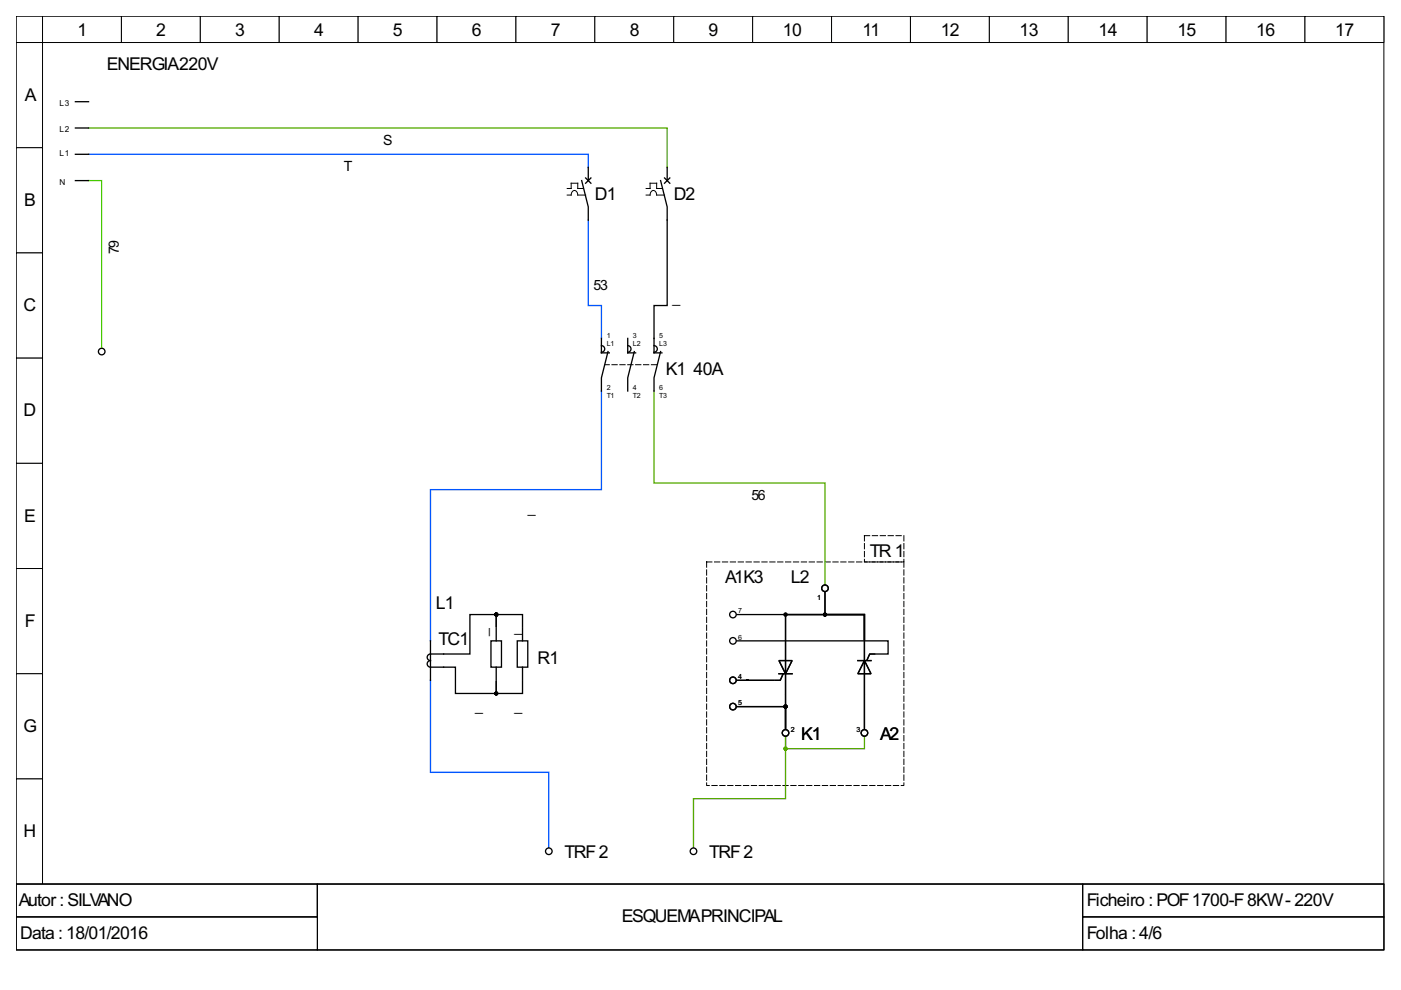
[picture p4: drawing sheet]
<svg xmlns="http://www.w3.org/2000/svg" width="297mm" height="210mm" viewBox="0 0 297 210" stroke-linecap="round" stroke-linejoin="round" font-family="sans-serif">
<path d="M3.4 3.4h290v184.1h-290z" fill="none" stroke="#000" stroke-width=".21"/>
<g fill="#fff" stroke="#000" stroke-width=".21">
<path d="M3.4 3.4h5.6v5.6h-5.6z"/>
<path d="M9 3.4h16.7v5.6h-16.7z"/>
<path d="M25.7 3.4h16.8v5.6h-16.8z"/>
<path d="M42.5 3.4h16.7v5.6h-16.7z"/>
<path d="M59.2 3.4h16.7v5.6h-16.7z"/>
<path d="M75.9 3.4h16.8v5.6h-16.8z"/>
<path d="M92.7 3.4h16.7v5.6h-16.7z"/>
<path d="M109.4 3.4h16.7v5.6h-16.7z"/>
<path d="M126.1 3.4h16.7v5.6h-16.7z"/>
<path d="M142.8 3.4h16.8v5.6h-16.8z"/>
<path d="M159.6 3.4h16.7v5.6h-16.7z"/>
<path d="M176.3 3.4h16.7v5.6h-16.7z"/>
<path d="M193 3.4h16.8v5.6h-16.8z"/>
<path d="M209.8 3.4h16.7v5.6h-16.7z"/>
<path d="M226.5 3.4h16.7v5.6h-16.7z"/>
<path d="M243.2 3.4h16.8v5.6h-16.8z"/>
<path d="M260 3.4h16.7v5.6h-16.7z"/>
<path d="M276.7 3.4h16.7v5.6h-16.7z"/>
<path d="M3.4 9h5.6v22.3h-5.6z"/>
<path d="M3.4 31.3h5.6v22.3h-5.6z"/>
<path d="M3.4 53.6h5.6v22.3h-5.6z"/>
<path d="M3.4 75.9h5.6v22.3h-5.6z"/>
<path d="M3.4 98.2h5.6v22.3h-5.6z"/>
<path d="M3.4 120.5h5.6v22.3h-5.6z"/>
<path d="M3.4 142.8h5.6v22.4h-5.6z"/>
<path d="M3.4 165.2h5.6v22.3h-5.6z"/>
<path d="M3.4 187.5h290v13.9h-290z"/>
<path d="M3.4 187.5h63.9v6.9h-63.9z"/>
</g>
<path d="M3.4 187.5h63.9v6.9h-63.9z" fill="none" stroke="#000" stroke-width=".21"/>
<path d="M67.3 187.5h162.3v13.9h-162.3z" fill="#fff" stroke="#000" stroke-width=".21"/>
<path d="M67.3 187.5h162.3v13.9h-162.3z" fill="none" stroke="#000" stroke-width=".21"/>
<path d="M229.6 187.5h63.8v6.9h-63.8z" fill="#fff" stroke="#000" stroke-width=".21"/>
<path d="M229.6 187.5h63.8v6.9h-63.8z" fill="none" stroke="#000" stroke-width=".21"/>
<path d="M3.4 194.4h63.9v7h-63.9z" fill="#fff" stroke="#000" stroke-width=".21"/>
<path d="M3.4 194.4h63.9v7h-63.9z" fill="none" stroke="#000" stroke-width=".21"/>
<path d="M229.6 194.4h63.8v7h-63.8z" fill="#fff" stroke="#000" stroke-width=".21"/>
<path d="M120.3 40h.8v-1.2h1.4v1.2h1.1M137 40h.8v-1.2h1.4v1.2h1.1M120.3 41.4h.8a.74 .74 0 0 1 .7-1 .74 .74 0 0 1 .7 1h1.7M137 41.4h.8a.74 .74 0 0 1 .7-1 .74 .74 0 0 1 .7 1h1.7M229.6 194.4h63.8v7h-63.8z" fill="none" stroke="#000" stroke-width=".21"/>
<path d="M139.2 77.3h-10.9M149.8 119.1h41.8v47.4h-41.8zM183.3 113.6h8.3v5.5h-8.3z" fill="none" stroke="#000" stroke-width=".21" stroke-dasharray="1.1 .6"/>
<g fill="none" stroke="#000" stroke-width=".28">
<path d="M16 32.7h2.8M16 27.1h2.8M16 38.3h2.8M16 21.6h2.8M123.3 38.3l1.4 5.6v2.8M124.2 37.7l1.1 1.1M124.7 35.5v2.8M125.3 37.7l-1.1 1.1M140.1 38.3l1.4 5.6v20.9h-2.8v10h1.6M140.9 37.7l1.1 1.1M141.5 35.5v2.8M142 37.7l-1.1 1.1"/>
<path d="M127.5 73.3a.7 .7 0 0 1 .7 .7 .7 .7 0 0 1-.7 .7M127.5 71.7v3.1h1.7M128.9 74.5l-1.4 5.6v2.8M133.1 73.3a.7 .7 0 0 1 .7 .7 .7 .7 0 0 1-.7 .7M133.1 71.7v3.1h1.7M134.5 74.5l-1.4 5.6v2.8M138.7 73.3a.7 .7 0 0 1 .7 .7 .7 .7 0 0 1-.7 .7M140.1 74.5l-1.4 5.6v2.8M91.3 135.9v8.3M104.1 135.9h2.2v5.6h-2.2zM105.2 133.1v2.8M109.7 135.9h2.2v5.6h-2.2z"/>
<path d="M110.8 132.8v-2.5h-5.6v2.5v-2.5h-5.6v8.4h-8.3a.7 .7 0 0 0-.7 .7 .7 .7 0 0 0 .7 .7 .7 .7 0 0 0-.7 .7 .7 .7 0 0 0 .7 .7h5.3v5.5h8.6v-2.5v2.5h5.6v-2.5M110.8 133.1v2.8M156.2 135.9h32.1v2.8h-2.5M156.2 130.3h27.1v5.3M166.5 135.6v-5.3h16.8v5.3M166.5 135.9v11.1M174.9 125.6v4.7h8.4v5.3M183.3 135.9v11.1M185.5 138.7h-1.1l-.6 1.2M105.2 141.5v2.7M110.8 141.5v2.7M156.2 144.2h7.8"/>
<path d="M165.2 140.1h2.7l-1.4 2.7zM165.2 142.8h2.7M166 143l-.6 1.2h-1.1M166.5 147.3v7.3v-4.8h-10.3M181.9 140.1h2.8M183.3 147.3v7.3M183.3 140.1l1.4 2.7h-2.8z"/>
<circle cx="21.6" cy="74.5" r=".7"/>
<circle cx="155.4" cy="135.9" r=".7"/>
<circle cx="155.4" cy="130.3" r=".7"/>
<circle cx="174.9" cy="124.7" r=".7"/>
<circle cx="155.4" cy="144.2" r=".7"/>
<circle cx="155.4" cy="149.8" r=".7"/>
<circle cx="166.5" cy="155.4" r=".7"/>
<circle cx="183.3" cy="155.4" r=".7"/>
<circle cx="116.4" cy="180.5" r=".7"/>
<circle cx="147" cy="180.5" r=".7"/>
</g>
<path d="M18.8 32.7h105.9v2.8M124.7 46.7v18.1h2.8v6.9M127.5 82.9v20.9h-36.2v32.1M91.3 144.2v19.6h25.1v15.9" fill="none" stroke="#05f" stroke-width=".28"/>
<g fill="#000" stroke="#000" stroke-width=".28">
<circle cx="105.2" cy="130.3" r=".28"/>
<circle cx="166.5" cy="130.3" r=".28"/>
<circle cx="174.9" cy="130.3" r=".28"/>
<circle cx="105.2" cy="147" r=".28"/>
<circle cx="166.5" cy="149.8" r=".28"/>
</g>
<path d="M18.8 27.1h122.7v8.4M138.7 82.9v19.5h36.2v21.5M183.3 156.2v2.5h-16.8v-2.5v13.1h-19.5v10.4" fill="none" stroke="#5a0" stroke-width=".28"/>
<circle cx="166.5" cy="158.7" r=".28" fill="#5a0" stroke="#5a0" stroke-width=".28"/>
<path d="M18.8 38.3h2.8v35.4" fill="none" stroke="#5f0" stroke-width=".28"/>
<g font-size="4.2">
<text x="16.4" y="7.6">1</text>
<text x="33.1" y="7.6">2</text>
<text x="49.9" y="7.6">3</text>
<text x="66.6" y="7.6">4</text>
<text x="83.3" y="7.6">5</text>
<text x="100" y="7.6">6</text>
<text x="116.8" y="7.6">7</text>
<text x="133.5" y="7.6">8</text>
<text x="150.2" y="7.6">9</text>
<text x="166" y="7.6">10</text>
<text x="182.9" y="7.6">11</text>
<text x="199.4" y="7.6">12</text>
<text x="216.2" y="7.6">13</text>
<text x="232.9" y="7.6">14</text>
<text x="249.6" y="7.6">15</text>
<text x="266.4" y="7.6">16</text>
<text x="283.1" y="7.6">17</text>
<text x="22.7" y="14.9">ENERGIA220V</text>
<text x="5.3" y="21.4">A</text>
<text x="5.1" y="43.7">B</text>
<text x="126.1" y="42.5">D1</text>
<text x="142.8" y="42.5">D2</text>
<text x="5" y="66">C</text>
<text x="141.2" y="79.4">K1</text>
<text x="147" y="79.4">40A</text>
<text x="5" y="88.3">D</text>
<text x="5.1" y="110.6">E</text>
<text x="184.4" y="118">TR1</text>
<text x="153.7" y="123.6">A1K3</text>
<text x="167.7" y="123.6">L2</text>
<text x="92.4" y="129.2">L1</text>
<text x="5.3" y="132.9">F</text>
<text x="92.9" y="136.9">TC1</text>
<text x="114" y="140.8">R1</text>
<text x="5" y="155.2">G</text>
<text x="169.9" y="156.8">K1</text>
<text x="186.6" y="156.8">A2</text>
<text x="5" y="177.5">H</text>
<text x="119.7" y="181.9">TRF2</text>
<text x="150.4" y="181.9">TRF2</text>
<text x="4" y="192.1">Autor:SILVANO</text>
<text x="131.8" y="195.6">ESQUEMAPRINCIPAL</text>
<text x="230.4" y="192.1">Ficheiro :POF1700-F8KW- 220V</text>
<text x="4.3" y="199.1">Data :18/01/2016</text>
<text x="230.4" y="199.1">Folha :4/6</text>
</g>
<g font-size="3.3">
<text x="81.2" y="30.8">S</text>
<text x="72.9" y="36.3">T</text>
<text x="25.2" y="53.9" transform="rotate(-90 25.2 53.9)">79</text>
<text x="125.8" y="61.4">53</text>
<text x="142.6" y="64.2">_</text>
<text x="159.3" y="106">56</text>
<text x="111.9" y="108.8">_</text>
<text x="103.3" y="134.8" transform="rotate(-90 103.3 134.8)">_</text>
<text x="109.1" y="133.9">_</text>
<text x="100.7" y="150.7">_</text>
<text x="109.1" y="150.7">_</text>
</g>
<g font-size="2">
<text x="12.6" y="22.4">L3</text>
<text x="12.6" y="28">L2</text>
<text x="12.6" y="33">L1</text>
<text x="12.6" y="39.1">N</text>
</g>
<g font-size="1.7">
<text x="128.6" y="71.7">1</text>
<text x="134.2" y="71.7">3</text>
<text x="139.8" y="71.7">5</text>
<text x="128.6" y="73.4">L1</text>
<text x="134.2" y="73.4">L2</text>
<text x="139.8" y="73.4">L3</text>
<text x="128.6" y="82.6">2</text>
<text x="134.2" y="82.6">4</text>
<text x="139.8" y="82.6">6</text>
<text x="128.6" y="84.3">T1</text>
<text x="134.2" y="84.3">T2</text>
<text x="139.8" y="84.3">T3</text>
<text x="156.5" y="130">7</text>
<text x="173.2" y="127.2">1</text>
<text x="156.5" y="135.6">6</text>
<text x="156.5" y="144">4</text>
<text x="156.5" y="149.5">5</text>
<text x="167.7" y="155.1">2</text>
<text x="181.6" y="155.1">3</text>
</g>
</svg>
